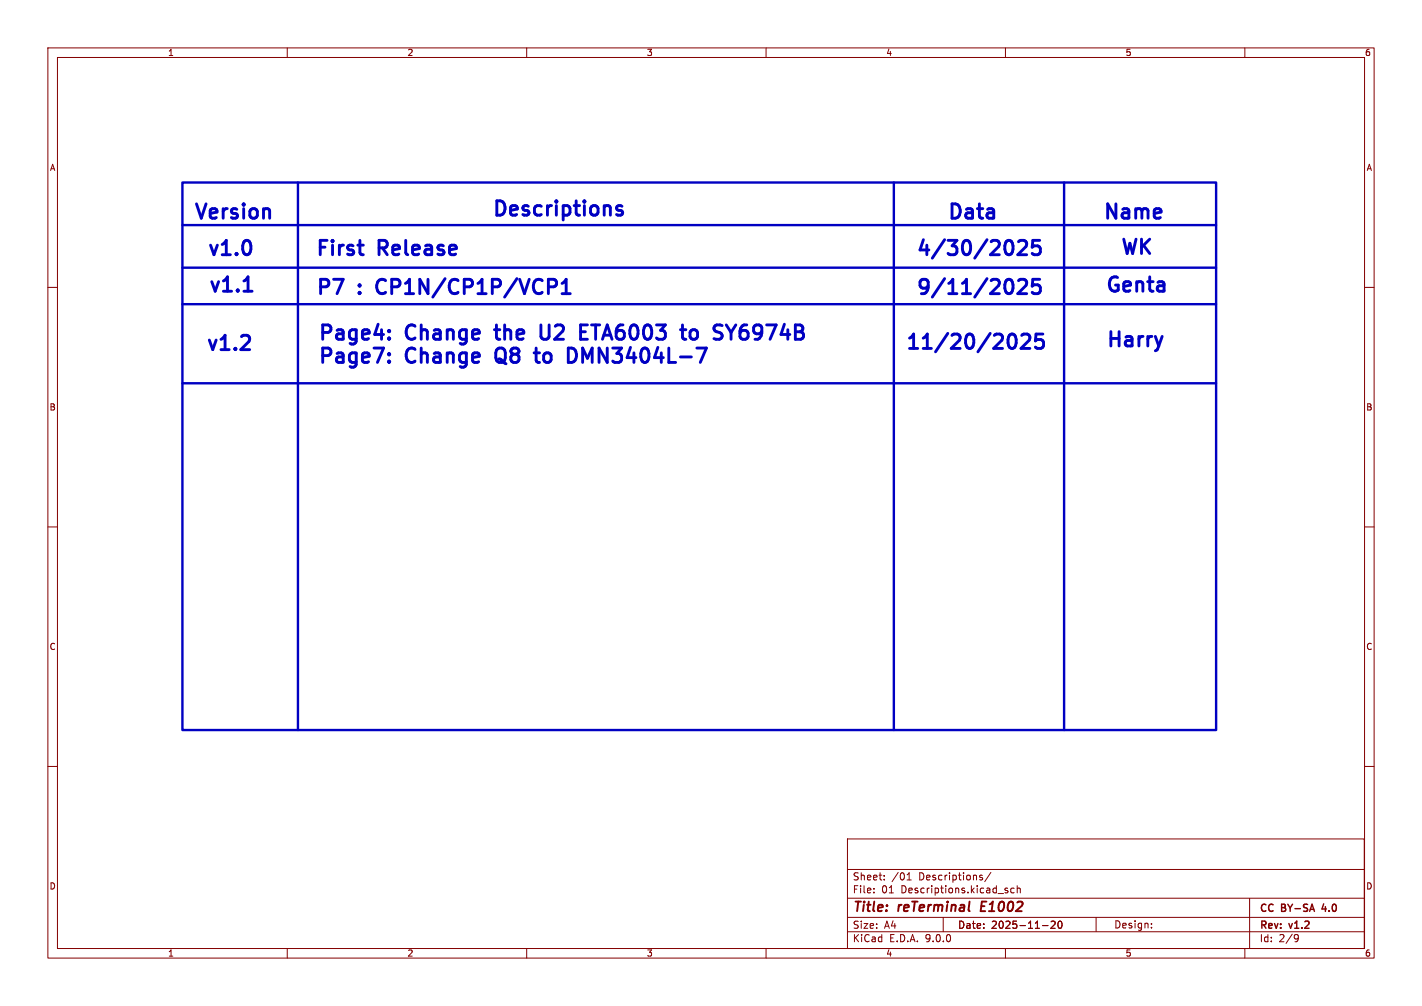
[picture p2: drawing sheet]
<svg xmlns="http://www.w3.org/2000/svg" width="297mm" height="210mm" viewBox="0 0 297 210" stroke-linecap="round" stroke-linejoin="round" font-family="sans-serif">
<g fill="none" stroke="#840000" stroke-width=".21">
<path d="M10 10h277v190h-277zM12 12h273v186h-273zM60 10v2M110 10v2M160 10v2M210 10v2M260 10v2M10 60h2M285 60h2M10 110h2M285 110h2M10 160h2"/>
<path d="M177 175.1h107.9v22.9h-107.9zM285 160h2M60 198v2M110 198v2M160 198v2M177 194.5h108M177 191.5h108M177 187.5h108M177 181.5h108M182.5 186.3v.1M182.5 185.5v.1M184.7 183.6v.1"/>
<path d="M184.7 182.8v.1M189.5 183.7h.8M189.5 182.6l.4-.4v1.5M197 191.5v3M204.7 183.1l.5 .3v.2l-.5 .1M204.7 182.8h.5M207 182.1l-1.3 2M210 198v2M210.1 185.9l.4 .1v.2l-.2 .2h-.3M210.1 185.4l.4 .1M211.8 185.5l-.4-.1-.3 .3 .1 .6h.6M212.5 185.5l.2-.1 .3 .1 .1 .9"/>
<path d="M212.5 184.9v1.5M217.7 193.2h1.2M219.5 192.4l.6-.1 .3 .4-.9 1.1h.9M221.1 192.4l.2-.1a.8 .8 0 0 1 .5 .7 .8 .8 0 0 1-.5 .8l-.2-.1-.1-.5zM228.9 191.5v2.9M240.5 193.6v.1M240.5 192.8v.1M260 198v2M261 187.5v4M261 191.5v6.5M270.6 195.1l.5 .1a.99 .99 0 0 1-.4 1.4h-.2M271.2 195.7l-.3 .3h-.3"/>
</g>
<path d="M205.1 188.2l-.3 2h1" fill="none" stroke="#840000" stroke-width=".4"/>
<path d="M276.5 188.7l-.4 1.1h.9" fill="none" stroke="#840000" stroke-width=".3"/>
<path d="M38.1 38.1h215.9v114.3h-215.9zM62.2 38.1v114.3M186.7 38.1v114.3M222.2 38.1v114.3M38.1 47h215.9M38.1 55.9h215.9M38.1 63.5h215.9M38.1 80h215.9" fill="none" stroke="#0000c2" stroke-width=".5"/>
<g fill="none" stroke="#0000c2" stroke-width=".6">
<path d="M115.7 58.3a.81 .81 0 0 1 .6 .8 .81 .81 0 0 1-.6 .8M117.4 59.2l.8-.9v3M128.9 43.8l.7 .1 .5 .5-.2 .4-.8 .1M128.9 43.1l.3-.2 .7 .2M210.6 50.2a.77 .77 0 0 1 .8 .5 1.76 1.76 0 0 1-.5 2.5h-.3M210.6 58.3a.77 .77 0 0 1 .8 .6 1.76 1.76 0 0 1-.5 2.4h-.3M212.7 50.5l.5-.3h.7a.81 .81 0 0 1 .4 1.3l-1.7 1.7h1.8M212.7 58.6l.5-.3h.7a.81 .81 0 0 1 .4 1.3l-1.7 1.7h1.8M217.2 50.2h-1.5l-.1 1.4 .4-.3 1 .2 .3 .4-.1 1-.5 .3h-.7l-.4-.3M217.2 58.3h-1.5l-.1 1.4 .4-.3 1 .2 .3 .4-.1 1-.5 .3h-.7l-.4-.3M50.3 73h1.8M50.9 60.8h1.8"/>
<path d="M52 70.3l.1 .3-.1 .7M81.3 70.5l.1 .2-.1 .1M81.3 70.5l-.2 .2 .2 .1M81.3 69v.3M81.3 70.5v.3M81.3 73.8v.3M81.3 75.4v.3M81.3 69l.1 .1-.1 .2M81.3 69l-.2 .1 .2 .2M81.3 75.4l.1 .1-.1 .2M81.3 75.4l-.2 .1 .2 .2M81.3 73.8l.1 .1-.1 .2"/>
<path d="M81.3 73.8l-.2 .1 .2 .2M103.3 68.8h1.1M103.7 73.1a2.32 2.32 0 0 0 .3 2.4M111.5 73.7h1.2M112 72.7v2.5l.1 .3 .6 .2M113 67.8v2.5l.5 .5 .9-.1M117.4 61.3h1.7M120.3 73.4a1.59 1.59 0 0 1-.9 2.3M121.3 70.8h1.4M121.3 69.3h1M121.3 67.8h1.4M123.5 67.8h1.8"/>
<path d="M144.3 69.1a.81 .81 0 0 1 .8-.3 .81 .81 0 0 1 .6 .6v.9a.81 .81 0 0 1-.8 .6 .81 .81 0 0 1-.8-.6v-.9zM153.7 67.8l-1 1.6M211 69.9a.71 .71 0 0 1 1.1 .4 1.76 1.76 0 0 1-.6 2.4l-.5-.1M213.4 70l.4-.3h.7a.81 .81 0 0 1 .5 1.3l-1.8 1.7h1.9M217.8 69.7h-1.4l-.2 1.5 .5-.3 1 .1 .3 .4-.2 1-.4 .3h-.7l-.5-.3"/>
</g>
<g font-size="4.2" fill="#0000c2">
<text x="40.2" y="46.6">Version</text>
<text x="102.5" y="46">Descriptions</text>
<text x="197.5" y="46.6">Data</text>
<text x="230" y="46.6">Name</text>
<text x="233.7" y="54">WK</text>
<text x="42.9" y="54.2">v1.0</text>
<text x="65.6" y="54.2">First</text>
<text x="79.1" y="54.2">Release</text>
<text x="191" y="54.2">4/30/2025</text>
<text x="43.2" y="61.8">v1.1</text>
<text x="65.6" y="62.3">P7</text>
<text x="75" y="62.3">:</text>
<text x="79.9" y="62.3">CP1N/CP1P/VCP1</text>
<text x="191" y="62.3">9/11/2025</text>
<text x="230.5" y="61.8">Genta</text>
<text x="66.3" y="71.9">Page4:</text>
<text x="85.1" y="71.9">Change</text>
<text x="105" y="71.9">the</text>
<text x="115.5" y="71.9">U2</text>
<text x="125" y="71.9">ETA6003</text>
<text x="147.4" y="71.9">to</text>
<text x="155.4" y="71.9">SY6974B</text>
<text x="42.7" y="74">v1.2</text>
<text x="66.3" y="76.7">Page7:</text>
<text x="85.1" y="76.7">Change</text>
<text x="105" y="76.7">Q8</text>
<text x="114.5" y="76.7">to</text>
<text x="122.4" y="76.7">DMN3404L-7</text>
<text x="188.8" y="73.8">11/20/2025</text>
<text x="230.7" y="73.3">Harry</text>
</g>
<g font-size="2.8" fill="#840000">
<text x="178" y="190.9">Title:</text>
<text x="187.7" y="190.9">reTerminal</text>
<text x="205.7" y="190.9">E1002</text>
</g>
<g font-size="2.1" fill="#840000">
<text x="178" y="184">Sheet:</text>
<text x="186.2" y="184">/01</text>
<text x="192" y="184">Descriptions/</text>
<text x="178" y="186.7">File:</text>
<text x="184.1" y="186.7">01</text>
<text x="188.2" y="186.7">Descriptions.kicad_sch</text>
<text x="263" y="190.8">CC</text>
<text x="267.7" y="190.8">BY-SA</text>
<text x="276.8" y="190.8">4.0</text>
<text x="178" y="196.9">KiCad</text>
<text x="178" y="194.1">Size:</text>
<text x="184.7" y="194.1">A4</text>
<text x="185.7" y="196.9">E.D.A.</text>
<text x="193.3" y="196.9">9.0.0</text>
<text x="200" y="194.1">Date:</text>
<text x="207" y="194.1">2025-11-20</text>
<text x="232.6" y="194">Design:</text>
<text x="263" y="194.3">Rev:</text>
<text x="263" y="196.9">Id:</text>
<text x="267.1" y="196.9">2/9</text>
<text x="269.4" y="194.3">v1.2</text>
</g>
<g font-size="1.8" fill="#840000">
<text x="35" y="11.9">1</text>
<text x="85" y="11.9">2</text>
<text x="135" y="11.9">3</text>
<text x="185" y="11.9">4</text>
<text x="235" y="11.9">5</text>
<text x="285" y="11.9">6</text>
<text x="10.3" y="35.9">A</text>
<text x="285.3" y="35.9">A</text>
<text x="10.3" y="85.9">B</text>
<text x="285.3" y="85.9">B</text>
<text x="10.3" y="135.9">C</text>
<text x="285.3" y="135.9">C</text>
<text x="10.3" y="185.9">D</text>
<text x="285.3" y="185.9">D</text>
<text x="35" y="199.9">1</text>
<text x="85" y="199.9">2</text>
<text x="135" y="199.9">3</text>
<text x="185" y="199.9">4</text>
<text x="235" y="199.9">5</text>
<text x="285" y="199.9">6</text>
</g>
</svg>
